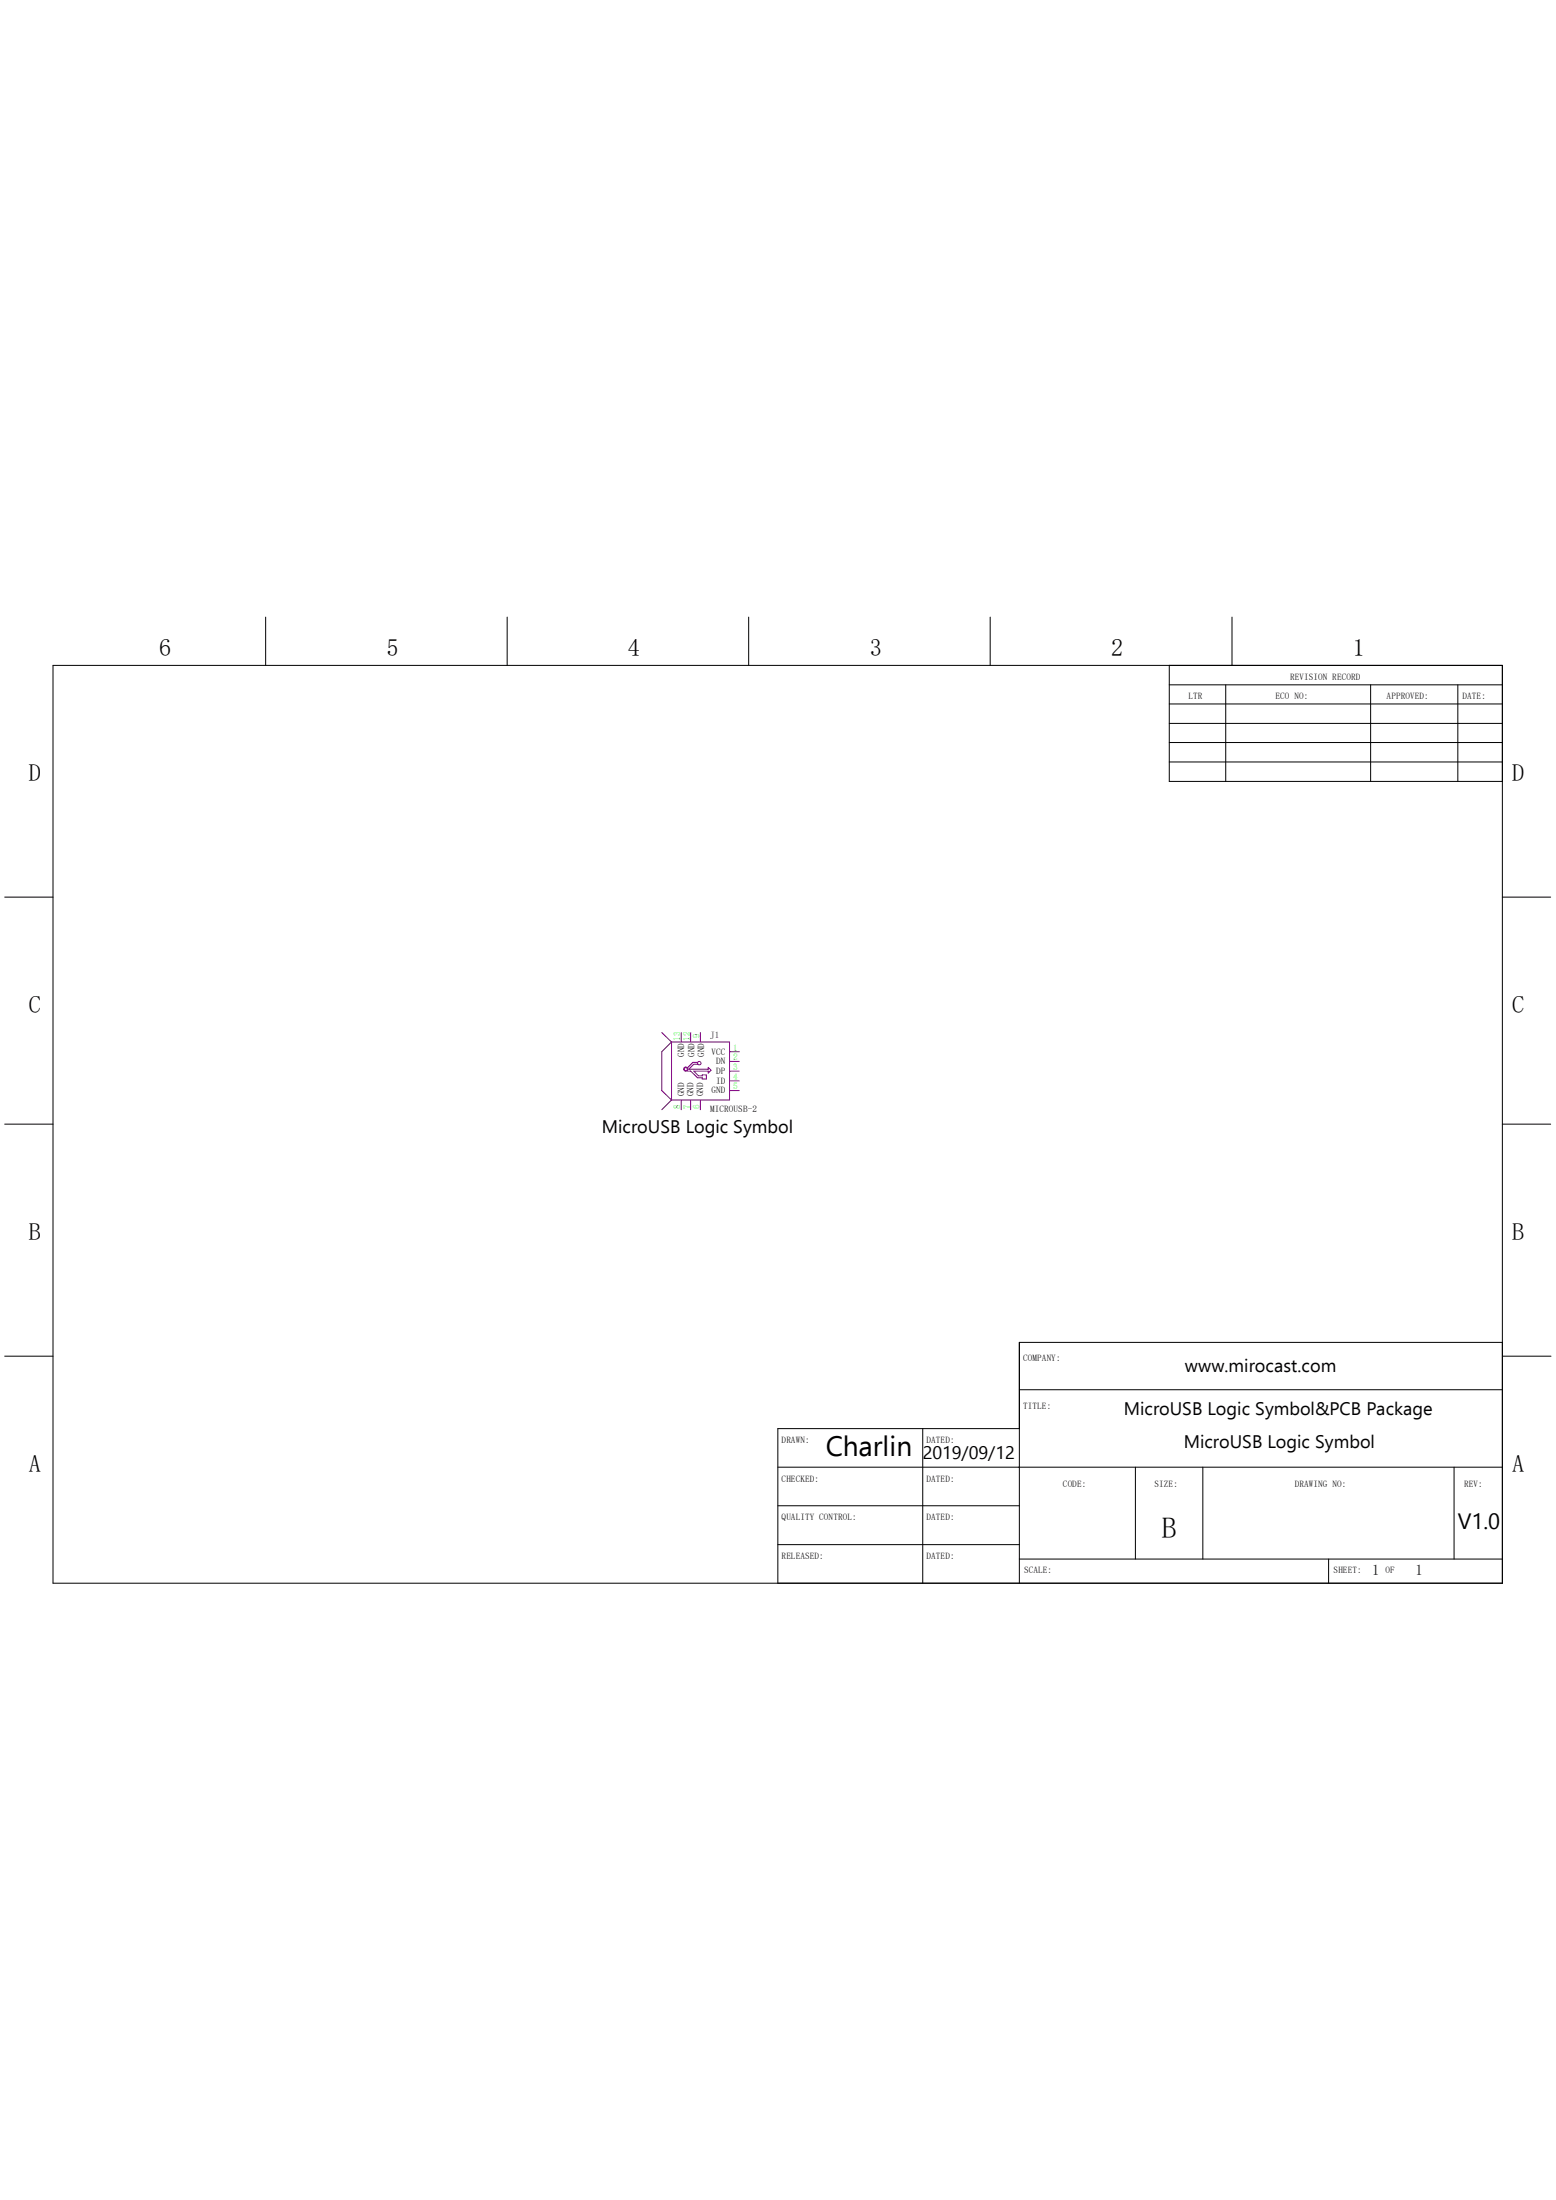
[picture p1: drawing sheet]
<svg xmlns="http://www.w3.org/2000/svg" width="210mm" height="297mm" viewBox="0 0 210 297" stroke-linecap="round" stroke-linejoin="round" font-family="sans-serif">
<g fill="none" stroke="#800080" stroke-width=".13">
<path d="M89.3 139.4l1.3 1.3M91.9 139.4v1.3M93.2 139.4v1.3M94.5 139.4v1.3M90.6 140.7h7.9v7.8h-7.9M90.6 140.7v7.8M90.6 148.5l-1.3 1.3M90.6 140.7l-1.3 1.3v5.2l1.3 1.3M91.9 148.5v1.3M92.8 144.1l.7-.7h.6v.3h-.5l-.6 .7h2.6v-.3l.4 .4-.4 .4v-.3h-2l.7 .6 1-.1v.6h-.5v-.2h-.7l-.9-.9h-.4M93.2 148.5v1.3M94.5 148.5v1.3"/>
<path d="M98.5 144.6h1.3M98.5 142h1.3M98.5 143.3h1.3M98.5 145.9h1.3M98.5 147.2h1.3"/>
<circle cx="94.4" cy="143.5" r=".23"/>
</g>
<circle cx="92.6" cy="144.3" r=".11" fill="none" stroke="#800080" stroke-width=".51"/>
<g fill="none" stroke="#000" stroke-width=".13">
<path d="M7.2 89.8h195.6v123.9h-195.6zM35.9 83.3v6.5M68.5 83.3v6.5M101 83.3v6.5M133.6 83.3v6.5M157.8 92.5h45M157.8 95h45M157.8 89.8v15.7h45M157.8 97.7h45M165.4 92.5v13M166.3 83.3v6.5M185 92.5v13"/>
<path d="M196.8 92.5v13M157.8 100.2h45M157.8 102.9h45M.6 121.1h6.6M202.8 121.1h6.5M.6 151.8h6.6M202.8 151.8h6.5M.6 183.1h6.6M105 198.1h97.8M124.5 192.9v20.8M137.6 187.6h65.2M137.6 192.9h-32.6v20.8"/>
<path d="M153.2 198.1v12.4M162.3 198.1v12.4M196.3 198.1v12.4M202.8 181.2h-65.2v32.5M202.8 183.1h6.5M105 203.3h32.6M105 208.5h32.6M137.6 210.5h65.2M179.3 210.5v3.2"/>
</g>
<text font-size="4" x="156.8" y="207.6">B</text>
<text font-size="3.8" x="111.5" y="196.6">Charlin</text>
<g font-size="3.3">
<text x="21.5" y="88.5">6</text>
<text x="52.2" y="88.5">5</text>
<text x="84.8" y="88.5">4</text>
<text x="117.4" y="88.5">3</text>
<text x="150" y="88.5">2</text>
<text x="182.6" y="88.5">1</text>
<text x="3.9" y="105.5">D</text>
<text x="204.1" y="105.5">D</text>
<text x="3.9" y="136.8">C</text>
<text x="204.1" y="136.8">C</text>
<text x="3.9" y="167.4">B</text>
<text x="204.1" y="167.4">B</text>
<text x="3.9" y="198.7">A</text>
<text x="204.1" y="198.7">A</text>
</g>
<text font-size="3" x="196.8" y="206.4">V1.0</text>
<g font-size="2.5">
<text x="81.2" y="153">MicroUSB Logic Symbol</text>
<text x="159.9" y="185.3">www.mirocast.com</text>
<text x="151.7" y="191.1">MicroUSB Logic Symbol&amp;PCB Package</text>
<text x="124.5" y="197">2019/09/12</text>
<text x="159.8" y="195.5">MicroUSB Logic Symbol</text>
</g>
<g font-size="2">
<text x="185.2" y="212.6">1</text>
<text x="191.1" y="212.6">1</text>
</g>
<g font-size="1.2">
<text x="160.4" y="94.4">LTR</text>
<text x="172.2" y="94.4">ECO NO:</text>
<text x="174.1" y="91.8">REVISION RECORD</text>
<text x="187.2" y="94.4">APPROVED:</text>
<text x="197.4" y="94.4">DATE:</text>
<text x="92.3" y="142.7" transform="rotate(-90 92.3 142.7)">GND</text>
<text x="93.7" y="142.7" transform="rotate(-90 93.7 142.7)">GND</text>
<text x="95" y="142.7" transform="rotate(-90 95 142.7)">GND</text>
<text x="96" y="142.4">VCC</text>
<text x="96.6" y="143.7">DN</text>
<text x="92.3" y="148" transform="rotate(-90 92.3 148)">GND</text>
<text x="93.6" y="148" transform="rotate(-90 93.6 148)">GND</text>
<text x="94.9" y="148" transform="rotate(-90 94.9 148)">GND</text>
<text x="96" y="147.6">GND</text>
<text x="96.6" y="145">DP</text>
<text x="96.6" y="146.3">ID</text>
<text x="95.8" y="150.1">MICROUSB-2</text>
<text x="138.1" y="183.8">COMPANY:</text>
<text x="138.1" y="190.2">TITLE:</text>
<text x="105.5" y="194.8">DRAWN:</text>
<text x="125.1" y="194.8">DATED:</text>
<text x="105.5" y="200">CHECKED:</text>
<text x="125.1" y="200">DATED:</text>
<text x="143.5" y="200.7">CODE:</text>
<text x="155.8" y="200.7">SIZE:</text>
<text x="174.8" y="200.7">DRAWING NO:</text>
<text x="197.6" y="200.7">REV:</text>
<text x="105.5" y="205.3">QUALITY CONTROL:</text>
<text x="125.1" y="205.3">DATED:</text>
<text x="105.5" y="210.5">RELEASED:</text>
<text x="125.1" y="210.5">DATED:</text>
<text x="138.2" y="212.4">SCALE:</text>
<text x="180" y="212.4">SHEET:</text>
<text x="187" y="212.4">OF</text>
</g>
<g font-size="1.2" fill="#0f0">
<text x="91.8" y="140.5" transform="rotate(-90 91.8 140.5)">13</text>
<text x="93.1" y="140.5" transform="rotate(-90 93.1 140.5)">12</text>
<text x="94.4" y="140.2" transform="rotate(-90 94.4 140.2)">9</text>
<text x="99" y="141.9">1</text>
<text x="99" y="143.2">2</text>
<text x="91.8" y="149.7" transform="rotate(-90 91.8 149.7)">8</text>
<text x="93.1" y="149.7" transform="rotate(-90 93.1 149.7)">7</text>
<text x="94.4" y="149.7" transform="rotate(-90 94.4 149.7)">6</text>
<text x="99" y="144.5">3</text>
<text x="99" y="145.8">4</text>
<text x="99" y="147.1">5</text>
</g>
<text font-size="1.2" fill="#000080" x="95.8" y="140.2">J1</text>
</svg>
